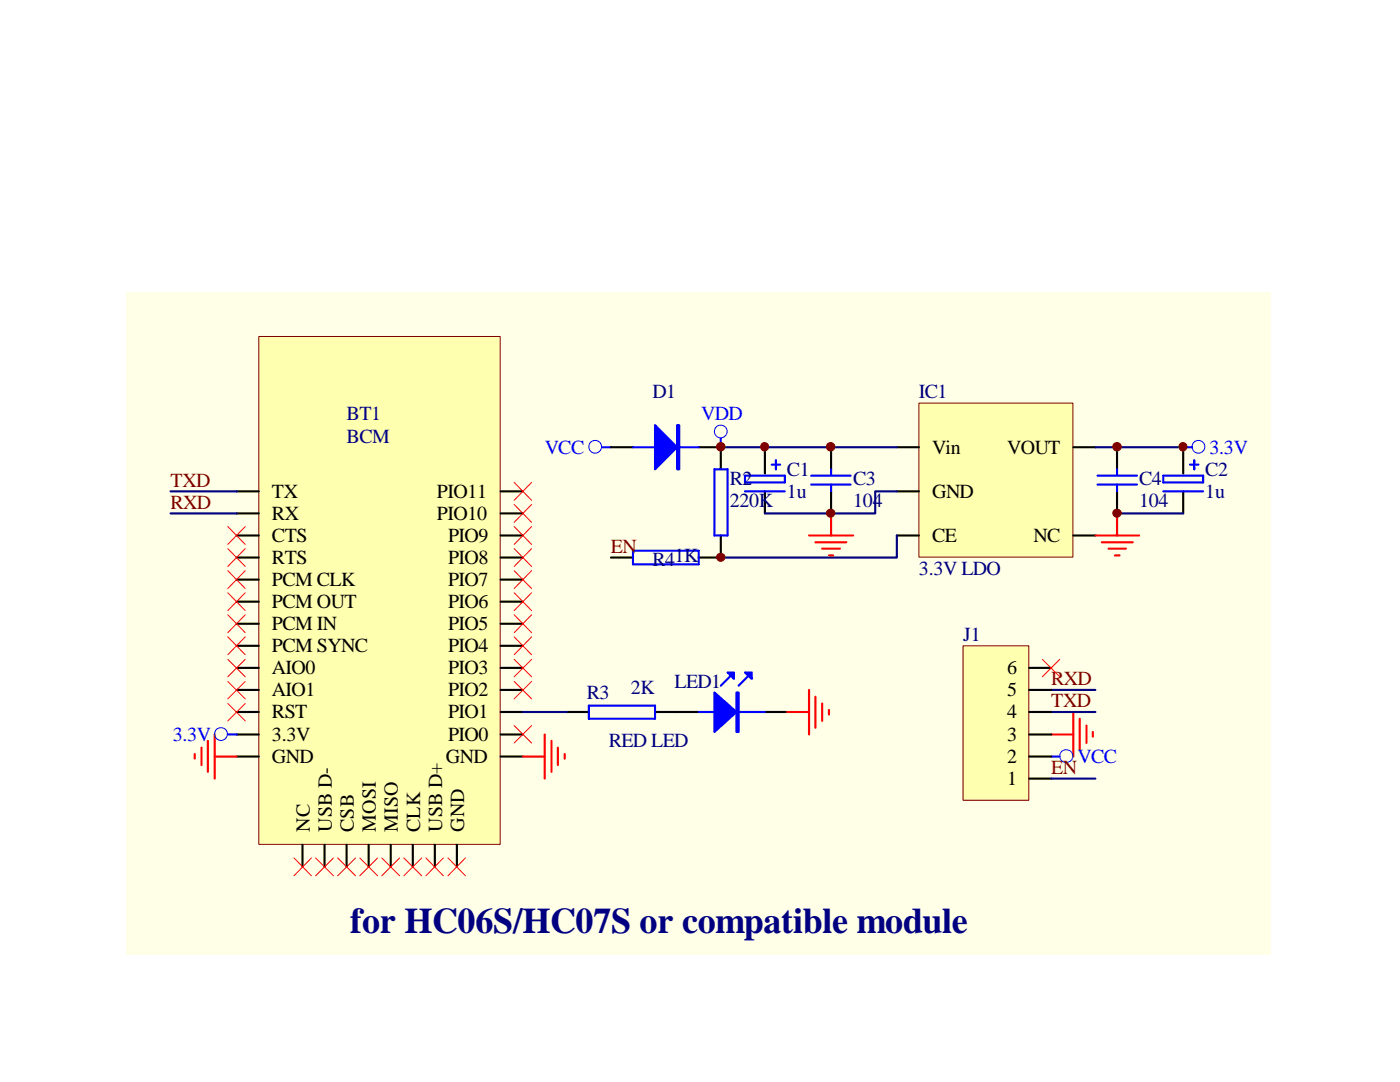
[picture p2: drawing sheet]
<svg xmlns="http://www.w3.org/2000/svg" width="279mm" height="216mm" viewBox="0 0 279 216" stroke-linecap="round" stroke-linejoin="round" font-family="sans-serif">
<path d="M25.2 58.3h228.5v132.2h-228.5z" fill="#ffffe8"/>
<path d="M165.9 89.2v4.4M165.9 98v4.4M222.9 89.2v4.4M222.9 98v4.4" fill="none" stroke="#000" stroke-width=".42"/>
<path d="M161.9 96.7h7.9M161.9 94.9h7.9M165.9 93.6v1.3M165.9 96.7v1.3M219 96.7h7.9M219 94.9h7.9M222.9 93.6v1.3M222.9 96.7v1.3M236.1 89.2h1.8M209.8 151h1.7" fill="none" stroke="#00f" stroke-width=".42"/>
<g fill="none" stroke="#00f" stroke-width=".2">
<circle cx="239.2" cy="89.2" r="1.28"/>
<circle cx="212.8" cy="150.9" r="1.31"/>
</g>
<path d="M209.8 146.6h4.4M214.2 142.1v8.9M215.5 143.4v6.2M216.8 144.8v3.5M218.1 146v1" fill="none" stroke="#f00" stroke-width=".42"/>
<path d="M209.8 137.7h8.8M209.8 142.1h8.8" fill="none" stroke="#000080" stroke-width=".42"/>
<path d="M192.3 128.9h13v30.8h-13z" fill="#ffffb0"/>
<path d="M192.2 128.9h13.1v30.8h-13.1z" fill="none" stroke="#800000" stroke-width=".2"/>
<path d="M205.4 137.7h4.4M205.4 133.3h4.4M205.4 155.4h4.4M205.4 151h4.4M205.4 146.6h4.4M205.4 142.1h4.4" fill="none" stroke="#000" stroke-width=".42"/>
<path d="M209.8 155.4h8.8" fill="none" stroke="#000080" stroke-width=".42"/>
<path d="M183.5 80.5h30.6v30.7h-30.6z" fill="#ffffb0"/>
<path d="M183.4 80.4h30.7v30.8h-30.7z" fill="none" stroke="#800000" stroke-width=".2"/>
<g fill="none" stroke="#000" stroke-width=".42">
<path d="M121.9 89.2h4.4M139.4 89.2h4.4v4.4M152.7 89.2v5.3M152.7 98v4.4M179 89.2h4.4M179 98h4.4M214.2 89.2h4.4M236.1 89.2v5.3M236.1 98v4.4M121.9 111.3h4.4M143.8 106.8v4.5h-4.4M179 106.8h4.4"/>
<path d="M214.2 106.8h4.4"/>
</g>
<g fill="none" stroke="#00f" stroke-width=".42">
<path d="M120.1 89.2h1.8M126.3 89.2h13.1M142.6 93.6h2.6v13.2h-2.6zM143.8 87.5v1.7M148.7 98h7.9M148.7 94.9h7.9v1.4h-7.9zM154 92.7h1.7M154.9 91.9v1.7M232.2 94.9h7.9v1.4h-7.9zM232.2 98h7.9M237.5 92.7h1.7M238.3 91.9v1.7"/>
<path d="M126.3 109.9h13.1v2.7h-13.1z"/>
</g>
<path d="M143.8 89.2h35.2M179 98h-4.3v4.4h-22M218.6 89.2h17.5M179 106.8v4.5h-35.2M222.9 102.4h13.2" fill="none" stroke="#000080" stroke-width=".42"/>
<path d="M161.5 106.8h8.8M162.7 108.2h6.2M164.1 109.5h3.5M165.4 110.8h.9M165.9 102.4v4.4M218.6 106.8h8.7M219.9 108.2h6.2M221.2 109.5h3.5M222.5 110.8h.9M222.9 102.4v4.4" fill="none" stroke="#f00" stroke-width=".42"/>
<g fill="none" stroke="#00f" stroke-width=".2">
<circle cx="118.8" cy="89.2" r="1.28"/>
<circle cx="143.8" cy="86.1" r="1.28"/>
</g>
<g fill="#00f" stroke="#00f" stroke-width=".42">
<path d="M135.1 84.8h.5v8.8h-.5z" fill-rule="evenodd"/>
<path d="M130.7 84.8l4.4 4.4-4.4 4.4z" fill-rule="evenodd"/>
</g>
<path d="M51.7 67.2h48.1v101.3h-48.1z" fill="#ffffb0"/>
<path d="M51.6 67.1h48.2v101.4h-48.2z" fill="none" stroke="#800000" stroke-width=".2"/>
<g fill="none" stroke="#000" stroke-width=".42">
<path d="M47.2 98h4.4M99.9 98h4.4M47.2 102.4h4.4M47.2 106.8h4.4M47.2 111.3h4.4M47.2 115.7h4.4M99.9 102.4h4.4M99.9 106.8h4.4M99.9 111.3h4.4M99.9 115.7h4.4M47.2 120.1h4.4M47.2 124.5h4.4"/>
<path d="M47.2 128.9h4.4M47.2 133.3h4.4M47.2 137.7h4.4M99.9 120.1h4.4M99.9 124.5h4.4M99.9 128.9h4.4M99.9 133.3h4.4M99.9 137.7h4.4M47.2 142.1h4.4M47.2 146.6h4.4M47.2 151h4.4M99.9 142.1h4.4"/>
<path d="M99.9 146.6h4.4M99.9 151h4.4M113.1 142.1h4.4M130.7 142.1h8.7M152.7 142.1h4.4M60.4 168.6v4.4M64.8 168.6v4.4M69.2 168.6v4.4M73.6 168.6v4.4M78 168.6v4.4M82.4 168.6v4.4M86.8 168.6v4.4"/>
<path d="M91.2 168.6v4.4"/>
</g>
<path d="M145.6 135l-1.8 1.8M149.2 135l-1.8 1.8M45.5 146.6h1.7M117.5 140.8h13.2v2.6h-13.2zM139.4 142.1h13.3" fill="none" stroke="#00f" stroke-width=".42"/>
<g fill="#00f" stroke="#00f" stroke-width=".42">
<path d="M142.6 138.2l4.4 3.9-4.4 3.9z" fill-rule="evenodd"/>
<path d="M147 138.2h.4v7.8h-.4z" fill-rule="evenodd"/>
<path d="M148.7 134.2h1.3v1.3z" fill-rule="evenodd"/>
<path d="M145.2 134.2h1.3v1.3z" fill-rule="evenodd"/>
</g>
<path d="M34 98h13.2M34 102.4h13.2M104.3 142.1h8.8" fill="none" stroke="#000080" stroke-width=".42"/>
<g fill="none" stroke="#f00" stroke-width=".42">
<path d="M161.5 137.7v8.9M162.7 139v6.2M38.9 150.5v.9M40.2 149.2v3.5M41.5 147.8v6.2M42.8 146.6v8.8M42.8 151h4.4M104.3 151h4.4M108.7 146.6v8.8M110.1 147.8v6.2M111.3 149.2v3.5M112.7 150.5v.9"/>
<path d="M157.1 142.1h4.4M164.1 140.4v3.4M165.4 141.6v1"/>
</g>
<circle cx="44.1" cy="146.5" r="1.28" fill="none" stroke="#00f" stroke-width=".2"/>
<g fill="none" stroke="#f00" stroke-width=".2">
<path d="M102.6 96.3l3.5 3.5M106.1 96.3l-3.5 3.5M45.5 105.1l3.4 3.5M45.5 109.5l3.4 3.5M45.5 113.9l3.4 3.5M45.5 118.3l3.4 3.5M48.9 105.1l-3.4 3.5M48.9 109.5l-3.4 3.5M48.9 113.9l-3.4 3.5M48.9 118.3l-3.4 3.5M102.6 118.3l3.5 3.5M102.6 113.9l3.5 3.5"/>
<path d="M102.6 109.5l3.5 3.5M102.6 105.1l3.5 3.5M102.6 100.7l3.5 3.5M106.1 118.3l-3.5 3.5M106.1 113.9l-3.5 3.5M106.1 109.5l-3.5 3.5M106.1 105.1l-3.5 3.5M106.1 100.7l-3.5 3.5M45.5 122.7l3.4 3.5M45.5 127.1l3.4 3.5M45.5 131.6l3.4 3.4M45.5 136l3.4 3.4"/>
<path d="M48.9 122.7l-3.4 3.5M48.9 127.1l-3.4 3.5M48.9 131.6l-3.4 3.4M48.9 136l-3.4 3.4M102.6 136l3.5 3.4M102.6 131.6l3.5 3.4M102.6 127.1l3.5 3.5M102.6 122.7l3.5 3.5M106.1 136l-3.5 3.4M106.1 131.6l-3.5 3.4M106.1 127.1l-3.5 3.5M106.1 122.7l-3.5 3.5"/>
<path d="M208 131.6l3.5 3.4M211.5 131.6l-3.5 3.4M45.5 140.4l3.4 3.4M48.9 140.4l-3.4 3.4M102.6 144.8l3.5 3.5M106.1 144.8l-3.5 3.5M58.7 171.2l3.4 3.6M62.1 171.2l-3.4 3.6M63 171.2l3.5 3.6M66.5 171.2l-3.5 3.6M67.4 171.2l3.6 3.6M71 171.2l-3.6 3.6"/>
<path d="M71.8 171.2l3.6 3.6M75.4 171.2l-3.6 3.6M76.2 171.2l3.6 3.6M79.8 171.2l-3.6 3.6M80.6 171.2l3.6 3.6M84.2 171.2l-3.6 3.6M85 171.2l3.5 3.6M88.5 171.2l-3.5 3.6M89.4 171.2l3.5 3.6M92.9 171.2l-3.5 3.6"/>
</g>
<g fill="#800000" stroke="#800000" stroke-width=".2">
<circle cx="165.8" cy="89.1" r=".85"/>
<circle cx="165.8" cy="102.4" r=".83"/>
<circle cx="222.9" cy="89.1" r=".85"/>
<circle cx="222.9" cy="102.4" r=".83"/>
<circle cx="236.1" cy="89.1" r=".83"/>
<circle cx="152.6" cy="89.1" r=".83"/>
<circle cx="143.9" cy="111.2" r=".83"/>
<circle cx="143.8" cy="89.1" r=".85"/>
</g>
<text font-size="7.2" fill="#000080" x="69.9" y="186.2">for HC06S/HC07S or compatible module</text>
<g font-size="4" fill="#000080">
<text x="69.2" y="83.9">BT1</text>
<text x="130.2" y="79.5">D1</text>
<text x="183.4" y="79.5">IC1</text>
<text x="69.2" y="88.3">BCM</text>
<text x="157.1" y="94.9">C1</text>
<text x="240.5" y="94.9">C2</text>
<text x="145.6" y="96.7">R2</text>
<text x="145.6" y="101.1">220K</text>
<text x="157.1" y="99.3">1u</text>
<text x="170.3" y="96.7">C3</text>
<text x="170.3" y="101.1">104</text>
<text x="227.3" y="96.7">C4</text>
<text x="227.3" y="101.1">104</text>
<text x="240.5" y="99.3">1u</text>
<text x="130.2" y="112.9">R41K</text>
<text x="183.4" y="114.7">3.3V LDO</text>
<text x="192.2" y="127.9">J1</text>
<text x="134.6" y="137.2">LED1</text>
<text x="117.1" y="139.4">R3</text>
<text x="125.9" y="138.5">2K</text>
<text x="121.5" y="149.1">RED LED</text>
</g>
<g font-size="4" fill="#00f">
<text x="140" y="83.9">VDD</text>
<text x="108.7" y="90.5">VCC</text>
<text x="241.4" y="90.5">3.3V</text>
<text x="34.5" y="147.8">3.3V</text>
<text x="215.1" y="152.2">VCC</text>
</g>
<g font-size="4">
<text x="186" y="90.5">Vin</text>
<text x="201" y="90.5">VOUT</text>
<text x="54.3" y="99.3">TX</text>
<text x="87.2" y="99.3">PIO11</text>
<text x="186" y="99.3">GND</text>
<text x="54.3" y="103.7">RX</text>
<text x="87.2" y="103.7">PIO10</text>
<text x="54.3" y="108.1">CTS</text>
<text x="54.3" y="112.5">RTS</text>
<text x="89.4" y="112.5">PIO8</text>
<text x="89.4" y="108.1">PIO9</text>
<text x="186" y="108.1">CE</text>
<text x="206.2" y="108.1">NC</text>
<text x="54.3" y="116.9">PCM CLK</text>
<text x="89.4" y="116.9">PIO7</text>
<text x="54.3" y="121.3">PCM OUT</text>
<text x="54.3" y="125.7">PCM IN</text>
<text x="89.4" y="125.7">PIO5</text>
<text x="89.4" y="121.3">PIO6</text>
<text x="54.3" y="130.1">PCM SYNC</text>
<text x="89.4" y="130.1">PIO4</text>
<text x="54.3" y="134.5">AIO0</text>
<text x="89.4" y="134.5">PIO3</text>
<text x="201" y="134.5">6</text>
<text x="54.3" y="138.9">AIO1</text>
<text x="54.3" y="143.3">RST</text>
<text x="89.4" y="143.3">PIO1</text>
<text x="89.4" y="138.9">PIO2</text>
<text x="201" y="143.3">4</text>
<text x="201" y="138.9">5</text>
<text x="54.3" y="147.8">3.3V</text>
<text x="89.4" y="147.8">PIO0</text>
<text x="201" y="147.8">3</text>
<text x="54.3" y="152.2">GND</text>
<text x="89" y="152.2">GND</text>
<text x="201" y="152.2">2</text>
<text x="201" y="156.6">1</text>
<text x="61.8" y="165.9" transform="rotate(-90 61.8 165.9)">NC</text>
<text x="66.2" y="165.9" transform="rotate(-90 66.2 165.9)">USB D-</text>
<text x="70.6" y="165.9" transform="rotate(-90 70.6 165.9)">CSB</text>
<text x="75" y="165.9" transform="rotate(-90 75 165.9)">MOSI</text>
<text x="79.4" y="165.9" transform="rotate(-90 79.4 165.9)">MISO</text>
<text x="83.8" y="165.9" transform="rotate(-90 83.8 165.9)">CLK</text>
<text x="88.2" y="165.9" transform="rotate(-90 88.2 165.9)">USB D+</text>
<text x="92.6" y="165.9" transform="rotate(-90 92.6 165.9)">GND</text>
</g>
<g font-size="4" fill="#800000">
<text x="34" y="97.1">TXD</text>
<text x="34" y="101.5">RXD</text>
<text x="121.9" y="110.3">EN</text>
<text x="209.8" y="136.7">RXD</text>
<text x="209.8" y="141.1">TXD</text>
<text x="209.8" y="154.4">EN</text>
</g>
</svg>
